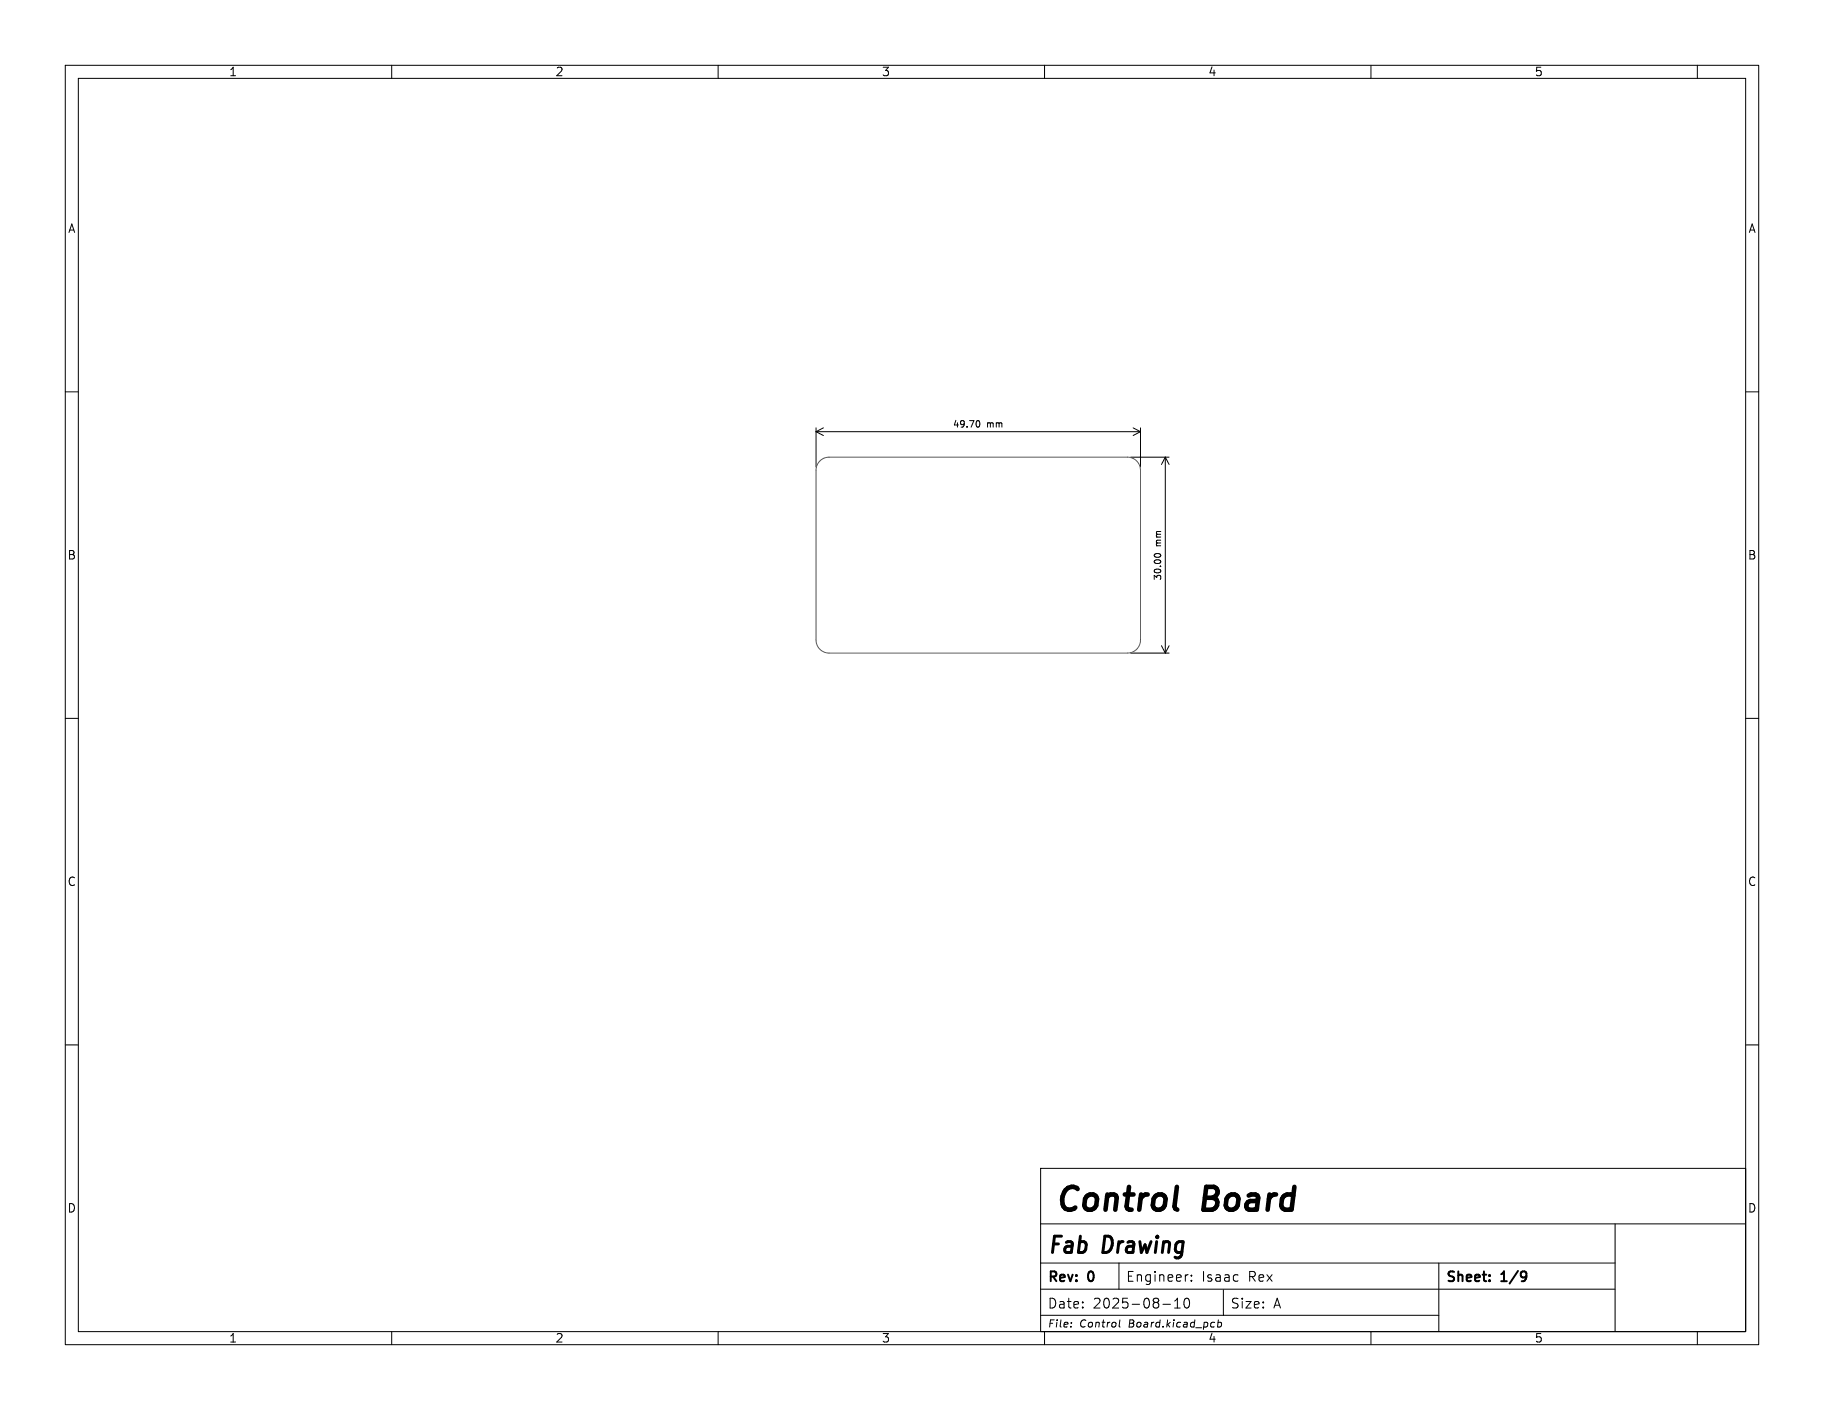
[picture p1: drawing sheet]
<svg xmlns="http://www.w3.org/2000/svg" width="279mm" height="216mm" viewBox="0 0 279 216" stroke-linecap="round" stroke-linejoin="round" font-family="sans-serif">
<g fill="none" stroke="#000" stroke-width=".15">
<path d="M10 10h259.4v195.9h-259.4zM12 12h255.4v191.9h-255.4zM60 10v2M110 10v2M160 10v2M210 10v2M260 10v2M10 60h2M125 65.5v6M125 66.1h49.7M125 66.1l1.1 .6M126.1 65.5l-1.1 .6"/>
<path d="M149.8 64.4a.53 .53 0 0 1 .3 .5 .53 .53 0 0 1-.3 .5M173.2 70h5.9M173.6 65.5l1.1 .6M174.7 65.5v6M174.7 66.1l-1.1 .6M178.5 70v30M178.5 70l.6 1.1M178.5 70l-.6 1.1M267.4 60h2M176.8 85.1a.53 .53 0 0 1 .5-.4 .53 .53 0 0 1 .5 .4M177.9 98.9l.6 1.1M179.1 98.9l-.6 1.1"/>
<path d="M10 110h2M173.2 100h5.9M267.4 110h2M10 160h2M159.4 178.9h108v25h-108zM267.4 160h2M159.4 197.4h88M159.4 193.4h88M159.4 187.4h108M171.4 193.4v4M178.1 199.7h1.2M179.9 199.2l.5-.4v1.5"/>
<path d="M181.5 198.9l.4-.1a.94 .94 0 0 1 0 1.5h-.2a.91 .91 0 0 1-.2-1.4zM181.9 195.2h.1M182.5 196v.2M182.5 195.3v.1M187.4 197.5v3.9M220.4 193.4v10.5M247.4 187.4v16.5M60 203.9v2M110 203.9v2M159.4 201.4h61M160 203.9v2M164.1 202.5v.1"/>
<path d="M171.5 202.1l-.1 .9 .2 .2M179.9 200.3h.9M186 202.5h.1M186.6 202.5h.3l.2 .2-.1 .4h-.5M186.6 202.1l-.1 1.1M210 203.9v2M260 203.9v2"/>
</g>
<path d="M233.5 194.7l.2 .1a1.26 1.26 0 0 1-.1 1.2M233.8 195.3l-.3 .3" fill="none" stroke="#000" stroke-width=".3"/>
<path d="M125.6 70.6a2 2 0 0 1 1.4-.6h45.7a2 2 0 0 1 2 2v26a2 2 0 0 1-2 2h-45.7a2 2 0 0 1-2-2v-26a2 2 0 0 1 .6-1.4z" fill="none" stroke="#575757" stroke-width=".15"/>
<g font-size="4.9">
<text x="161.4" y="186.4">Control</text>
<text x="184.5" y="186.4">Board</text>
</g>
<g font-size="3.5">
<text x="160.4" y="192.6">Fab</text>
<text x="169" y="192.6">Drawing</text>
</g>
<g font-size="2.1">
<text x="160.4" y="196.7">Rev:</text>
<text x="166.8" y="196.7">0</text>
<text x="172.4" y="196.5">Engineer:</text>
<text x="184" y="196.5">Isaac</text>
<text x="191.3" y="196.5">Rex</text>
<text x="221.4" y="196.7">Sheet:</text>
<text x="230.1" y="196.7">1/9</text>
<text x="160.4" y="200.6">Date:</text>
<text x="167.4" y="200.6">2025-08-10</text>
<text x="188.4" y="200.6">Size:</text>
<text x="195" y="200.6">A</text>
</g>
<g font-size="1.8">
<text x="35" y="11.9">1</text>
<text x="85" y="11.9">2</text>
<text x="135" y="11.9">3</text>
<text x="185" y="11.9">4</text>
<text x="235" y="11.9">5</text>
<text x="10.3" y="35.9">A</text>
<text x="267.7" y="35.9">A</text>
<text x="10.3" y="85.9">B</text>
<text x="267.7" y="85.9">B</text>
<text x="10.3" y="135.9">C</text>
<text x="267.7" y="135.9">C</text>
<text x="10.3" y="185.9">D</text>
<text x="267.7" y="185.9">D</text>
<text x="35" y="205.8">1</text>
<text x="85" y="205.8">2</text>
<text x="135" y="205.8">3</text>
<text x="185" y="205.8">4</text>
<text x="235" y="205.8">5</text>
</g>
<g font-size="1.5">
<text x="160.4" y="203.5">File:</text>
<text x="165.4" y="203.5">Control</text>
<text x="173" y="203.5">Board.kicad_pcb</text>
</g>
<g font-size="1.4">
<text x="145.9" y="65.7">49.70</text>
<text x="151.2" y="65.7">mm</text>
<text x="178.1" y="83.7" transform="rotate(-90 178.1 83.7)">mm</text>
<text x="178.1" y="89" transform="rotate(-90 178.1 89)">30.00</text>
</g>
</svg>
